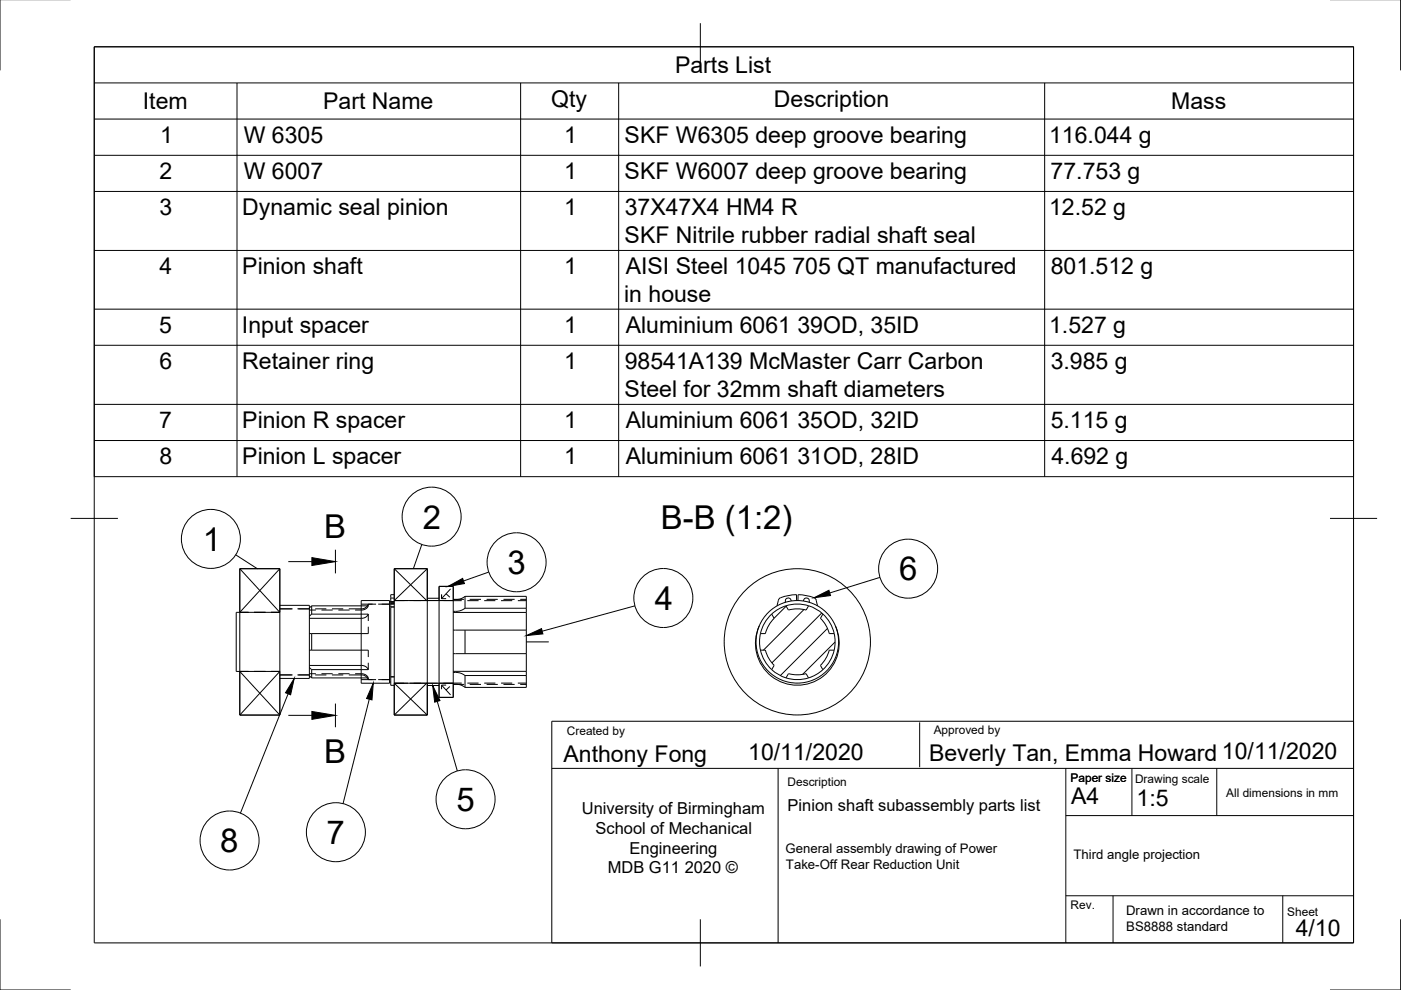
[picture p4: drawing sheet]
<svg xmlns="http://www.w3.org/2000/svg" width="297mm" height="210mm" viewBox="0 0 297 210" stroke-linecap="round" stroke-linejoin="round" font-family="sans-serif">
<!-- layer: Visible -->
<g fill="none" stroke="#000" stroke-width=".21">
<path d="M50.8 120.6h8.5v31h-8.5zM50.8 129.8h-.7v12.6h.7M59.3 128.3h6.3v15.5h-6.3M65.6 134.3h.5M65.6 137.9h.5M65.6 131.1h11M66.1 134.3v3.6M66.1 128.5v1.7M66.1 128.5l-.5 .4M66.1 130.2l-.5 .5M66.1 134.3h10.5M66.1 137.9h10.5"/>
<path d="M66.1 128.5h10.5M66.1 130.2h10.5M76.6 127.3h6v17.6h-6zM82.6 127.6h.2M83.6 126.1h-.8v19.2h.8M83.6 120.6h7v31h-7zM90.6 126.8h2.5M93.1 124.3h3v23.6h-3zM96.1 133.6h2.5M96.1 138.6h2.5M96.1 129.9h15.5M96.1 127.1h1"/>
<path d="M98.6 129a3.2 3.2 0 0 1-2 .6h-.5M98.6 133.6v5M98.6 126.4v2.6M98.6 126.4a3 3 0 0 1-2 .7h-.5M98.6 126.4h13v2.6M98.6 129h13M98.6 133.6h13M98.6 138.6h13M111.6 129.9v3.7M111.6 138.6v3.7M111.6 133.6v5M111.6 129v.9"/>
<path d="M161 132.7a8.9 8.9 0 0 0 8 12.6 8.9 8.9 0 0 0 8.1-12.6M161.2 137.9h1.1M161.2 134.3a8 8 0 0 0 2.4 7.7M162.3 137.8l.7 1.8 1.1 1.5M163.6 130.2l.5 .9M164.1 131.1l-1.1 1.5-.7 1.7h-1.1M164.8 128.3l-.1 .2M166.6 128.5l.6 .8 1.8-.2 1.9 .2 .5-.8M166.7 128.4a8 8 0 0 0-5.5 5.9M167.7 127.4a.62 .62 0 0 0-.7-.6 .62 .62 0 0 0-.4 .9M168.9 127.3v-1.2a7.1 7.1 0 0 0-3.8 .9l-.3 1.4M169.2 126.1v1.2"/>
<path d="M169.2 126.1a7.1 7.1 0 0 1 3.8 .9l.3 1.4M170.3 127.4a.62 .62 0 0 1 .8-.6 .62 .62 0 0 1 .4 .9M171.4 128.4l-2-.3h-1.4l-1.3 .3M171.4 128.4a8 8 0 0 1 5.7 7.7 8 8 0 0 1-5.7 7.6M173.3 128.3l.1 .2M174.5 130.2l-.6 .9 1.2 1.5 .7 1.7h1M175.8 137.9h1M175.8 137.8l-.7 1.8-1.2 1.5 .6 .9M65.6 141.5l.5 .5M65.6 143.3l.5 .4M65.6 141.1h11M66.1 142v1.7"/>
<path d="M66.1 142h10.5M66.1 143.7h10.5M82.6 144.6h.2M90.6 145.3h2.5M96.1 142.6h.5a3.2 3.2 0 0 1 2 .6M96.1 145.1h.5a3 3 0 0 1 2 .6M96.1 142.3h15.5M96.1 145.1h1M98.6 143.2v2.5M98.6 143.2h13M111.6 143.2v2.5h-13M111.6 142.3v.9"/>
<path d="M163.6 142l1.4 1 1.7 .7M164.1 141.1l-.5 .9M166.6 143.7l.6-.9 1.8 .3 1.9-.3 .5 .9M171.4 143.7l-1.3 .3-1.4 .1-2-.4"/>
<circle cx="169" cy="136.1" r="15.5"/>
<circle cx="169" cy="136.1" r="8.8"/>
</g>
<!-- layer: Hidden -->
<g fill="none" stroke="#000" stroke-width=".21">
<path d="M50.8 129.8h1.9M53.9 129.8h2.4M57.5 129.8h1.8M59.3 129.1h2.7M63.1 129.1h2.5M65.6 129.3h1.4M66.8 129.1h2.4M68.2 129.3h2.3M70.4 129.1h2.4M71.7 129.3h2.4M76.6 137.9h1.5v1.4M76.6 128.1h3.1"/>
<path d="M76.6 128.5h1.5M76.6 130.2h1.5M78.1 128.5v-.4l-.5 .6-.7 .4h-2.9M78.1 130.2v1.5M78.1 132.9v1.4h-1.5M78.1 128.5l-.3 .4-.7 .4h-1.8M78.1 130.2l-.7 .7-.8 .2M80.2 128.1h2.4M82.8 128.7h.8M82.8 128.1h.8M82.8 126.8h.8M82.8 127.7h.8"/>
<path d="M82.8 127.9h.8M82.8 127.6h.8M83.6 127.3h2.9M86.9 127.3h9.2M96.1 127.4h1.8M97.1 127.1h1.3M99.1 127.4h2.4M99.6 127.1h2.4M102.7 127.4h2.3M103.2 127.1h2.3M106.2 127.4h2.4M106.7 127.1h2.4"/>
<path d="M109.8 127.4h1.8M110.3 127.1h1.3M50.8 142.4h1.9M53.9 142.4h2.4M57.5 142.4h1.8M59.3 143.1h2.7M63.1 143.1h2.5M65.6 142.8h1.4M66.8 143.1h2.4M68.2 142.8h2.3M70.4 143.1h2.4M71.7 142.8h2.4"/>
<path d="M74 143.1h2.9l.7 .4 .5 .6v-.4M75.3 142.8l1.8 .1 .7 .4 .3 .4M76.6 141.1l.8 .2 .7 .7M76.6 144.1h3.1M76.6 142h1.5M76.6 143.7h1.5M78.1 140.5v1.5M80.2 144.1h2.4M82.8 143.5h.8M83.6 144.9h2.9M97.1 145.1h1.3M97.9 144.8l-11 .1"/>
<path d="M99.1 144.8h2.4M99.6 145.1h2.4M102.7 144.8h2.3M103.2 145.1h2.3M106.2 144.8h2.4M106.7 145.1h2.4M109.8 144.8h1.8M110.3 145.1h1.3"/>
</g>
<!-- layer: Reference -->
<g fill="none" stroke="#000" stroke-width=".21">
<path d="M50.8 120.6h8.5M50.8 120.6v9.2M50.8 129.8h8.5M50.8 120.6l8.5 9.2M59.3 120.6v9.2M59.3 120.6l-8.5 9.2M83.6 120.6v6.7M83.6 120.6l6.9 6.7M83.6 120.6h7M90.6 120.6v6.7h-7M90.6 120.6l-7 6.7M93.1 124.3h3v3h-3z"/>
<path d="M93.6 126.1v.8M93.6 126.9h1M94.6 125.9l.8 .7M95.5 124.9l-1.9 2M111.6 136.1h4.8M50.8 151.6h8.5M50.8 142.4h8.5M50.8 142.4l8.5 9.2M50.8 142.4v9.2M59.3 142.4v9.2M59.3 142.4l-8.5 9.2M83.6 144.9h7v6.7"/>
<path d="M83.6 144.9l7 6.7M83.6 144.9v6.7M83.6 151.6h7M90.5 144.9l-6.9 6.7M93.1 144.9h3v3h-3zM93.6 145.3v.8M93.6 145.3l1.9 2M93.6 145.3h1M95.4 145.6l-.8 .7"/>
</g>
<!-- layer: Border -->
<path d="M0 -.1v15M297 -.1v15M20 9.9h267v190h-267zM148.5 4.9v10M15 109.9h10M282 109.9h10M0 194.9v15h15M148.5 194.9v10M297 194.9v15h-15" fill="none" stroke="#000" stroke-width=".21"/>
<!-- layer: TitleBlock -->
<path d="M117 152.9h170v47h-170zM195 153.2v9.5M117 162.9h170M165 162.9v37M226 172.9h61M226 162.9v37M240 162.9v10M258 162.9v10M226 189.9h61M236 189.9v10M272 189.9v10" fill="none" stroke="#000" stroke-width=".21"/>
<!-- layer: BOM -->
<g fill="none" stroke="#000" stroke-width=".21">
<path d="M20 9.9h267v91.2h-267zM20 17.6h267M50.2 17.6v83.5M110.4 17.6v83.5M131.2 17.6v83.5M221.5 17.6v83.5M20 25.2h267M20 32.9h267M20 40.6h267M20 53.1h267M20 65.5h267M20 73.2h267"/>
<path d="M20 85.7h267M20 93.4h267M50 117.6l4.6 3M89.4 115.5l-1.8 5.1M103.6 121.3l-5.3 1.9M134.6 128.5l-19.6 5.3M186.6 122.4l-10.7 3.3M61.1 147.1l-10.1 25.3M78.3 148.2l-5.6 22.2M92.7 148.7l4.3 14.8"/>
<circle cx="44.7" cy="114.3" r="6.3"/>
<circle cx="91.5" cy="109.5" r="6.3"/>
<circle cx="109.5" cy="119.2" r="6.3"/>
<circle cx="140.6" cy="126.8" r="6.3"/>
<circle cx="192.5" cy="120.6" r="6.3"/>
<circle cx="48.7" cy="178.2" r="6.3"/>
<circle cx="71.2" cy="176.4" r="6.3"/>
<circle cx="98.7" cy="169.5" r="6.3"/>
</g>
<path d="M95 124.3l3.1-1.7 .4 1.1zM111.6 134.8l3.2-1.5 .3 1.1zM172.6 126.7l3.1-1.5 .4 1.1zM62.4 143.8l-.8 3.5-1.1-.4zM79.1 144.8l-.2 3.6-1.2-.3zM91.7 145.3l1.6 3.2-1.1 .4z" fill="#000" stroke="#000" stroke-width=".21"/>
<!-- layer: Hatching -->
<path d="M166.7 128.5l-2.6 2.6M170.5 129.2l-8.6 8.7M174.2 130l-10.6 10.6M175.4 133.3l-10 9.9M177 136.1l-6.8 6.9" fill="none" stroke="#000" stroke-width=".21"/>
<!-- layer: Annotations -->
<path d="M61.1 119.1h5M71.1 116.6v5M61.1 151.7h5M71.1 149.2v5" fill="none" stroke="#000" stroke-width=".21"/>
<path d="M66.1 118.2l5 .9-5 .8zM66.1 150.8l5 .9-5 .8z" fill="#000" stroke="#000" stroke-width=".21"/>
<g font-size="7">
<text x="89.6" y="112.1">2</text>
<text x="140.1" y="112.2">B-B (1:2)</text>
<text x="43" y="116.8">1</text>
<text x="68.7" y="114.1">B</text>
<text x="107.6" y="121.7">3</text>
<text x="190.6" y="123.1">6</text>
<text x="138.8" y="129.3">4</text>
<text x="68.7" y="161.7">B</text>
<text x="96.8" y="171.9">5</text>
<text x="69.3" y="179">7</text>
<text x="46.7" y="180.7">8</text>
</g>
<g font-size="4.9">
<text x="143.1" y="15.5">Parts List</text>
<text x="30.3" y="23.1">Item</text>
<text x="68.5" y="23.1">Part Name</text>
<text x="116.9" y="22.7">Qty</text>
<text x="164.1" y="22.7">Description</text>
<text x="248.3" y="23.1">Mass</text>
<text x="34" y="30.3">1</text>
<text x="51.7" y="30.3">W 6305</text>
<text x="119.6" y="30.3">1</text>
<text x="132.4" y="30.3">SKF W6305 deep groove bearing</text>
<text x="222.4" y="30.3">116.044 g</text>
<text x="33.8" y="37.9">2</text>
<text x="51.7" y="37.9">W 6007</text>
<text x="119.6" y="37.9">1</text>
<text x="132.4" y="38">SKF W6007 deep groove bearing</text>
<text x="222.8" y="37.9">77.753 g</text>
<text x="33.8" y="45.6">3</text>
<text x="51.4" y="45.6">Dynamic seal pinion</text>
<text x="119.6" y="45.6">1</text>
<text x="132.5" y="45.6">37X47X4 HM4 R</text>
<text x="222.4" y="45.6">12.52 g</text>
<text x="132.4" y="51.5">SKF Nitrile rubber radial shaft seal</text>
<text x="33.8" y="58.1">4</text>
<text x="51.4" y="58.2">Pinion shaft</text>
<text x="119.6" y="58.1">1</text>
<text x="132.7" y="58.2">AISI Steel 1045 705 QT manufactured</text>
<text x="222.8" y="58.1">801.512 g</text>
<text x="132.3" y="64">in house</text>
<text x="33.8" y="70.5">5</text>
<text x="51.3" y="70.5">Input spacer</text>
<text x="119.6" y="70.6">1</text>
<text x="132.7" y="70.6">Aluminium 6061 39OD, 35ID</text>
<text x="222.4" y="70.6">1.527 g</text>
<text x="33.8" y="78.2">6</text>
<text x="51.4" y="78.2">Retainer ring</text>
<text x="119.6" y="78.2">1</text>
<text x="132.5" y="78.3">98541A139 McMaster Carr Carbon</text>
<text x="222.8" y="78.2">3.985 g</text>
<text x="132.4" y="84.2">Steel for 32mm shaft diameters</text>
<text x="33.8" y="90.7">7</text>
<text x="51.4" y="90.7">Pinion R spacer</text>
<text x="119.6" y="90.7">1</text>
<text x="132.7" y="90.8">Aluminium 6061 35OD, 32ID</text>
<text x="222.8" y="90.7">5.115 g</text>
<text x="33.8" y="98.4">8</text>
<text x="51.4" y="98.4">Pinion L spacer</text>
<text x="119.6" y="98.4">1</text>
<text x="132.7" y="98.5">Aluminium 6061 31OD, 28ID</text>
<text x="222.9" y="98.4">4.692 g</text>
<text x="119.5" y="161.5">Anthony Fong</text>
<text x="158.6" y="161.2">10/11/2020</text>
<text x="197" y="161.4">Beverly Tan, Emma Howard 10/11/2020</text>
<text x="227.1" y="170.4">A4</text>
<text x="241" y="170.9">1:5</text>
<text x="274.7" y="198.6">4/10</text>
</g>
<g font-size="3.5">
<text x="123.4" y="172.6">University of Birmingham</text>
<text x="167" y="171.9">Pinion shaft subassembly parts list</text>
<text x="126.3" y="176.8">School of Mechanical</text>
<text x="128.9" y="185.2">MDB G11 2020 ©</text>
<text x="133.5" y="181">Engineering</text>
</g>
<g font-size="2.8">
<text x="166.6" y="180.9">General assembly drawing of Power</text>
<text x="166.6" y="184.3">Take-Off Rear Reduction Unit</text>
<text x="227.6" y="182.2">Third angle projection</text>
<text x="238.8" y="193.9">Drawn in accordance to</text>
<text x="238.8" y="197.3">BS8888 standard</text>
</g>
<g font-size="2.5">
<text x="120.2" y="155.9">Created by</text>
<text x="198" y="155.7">Approved by</text>
<text x="167" y="166.7">Description</text>
<text x="227" y="165.7">Paper size</text>
<text x="240.6" y="165.9">Drawing scale</text>
<text x="260" y="168.9">All dimensions in mm</text>
<text x="227" y="192.7">Rev.</text>
<text x="272.9" y="194.2">Sheet</text>
</g>
</svg>
